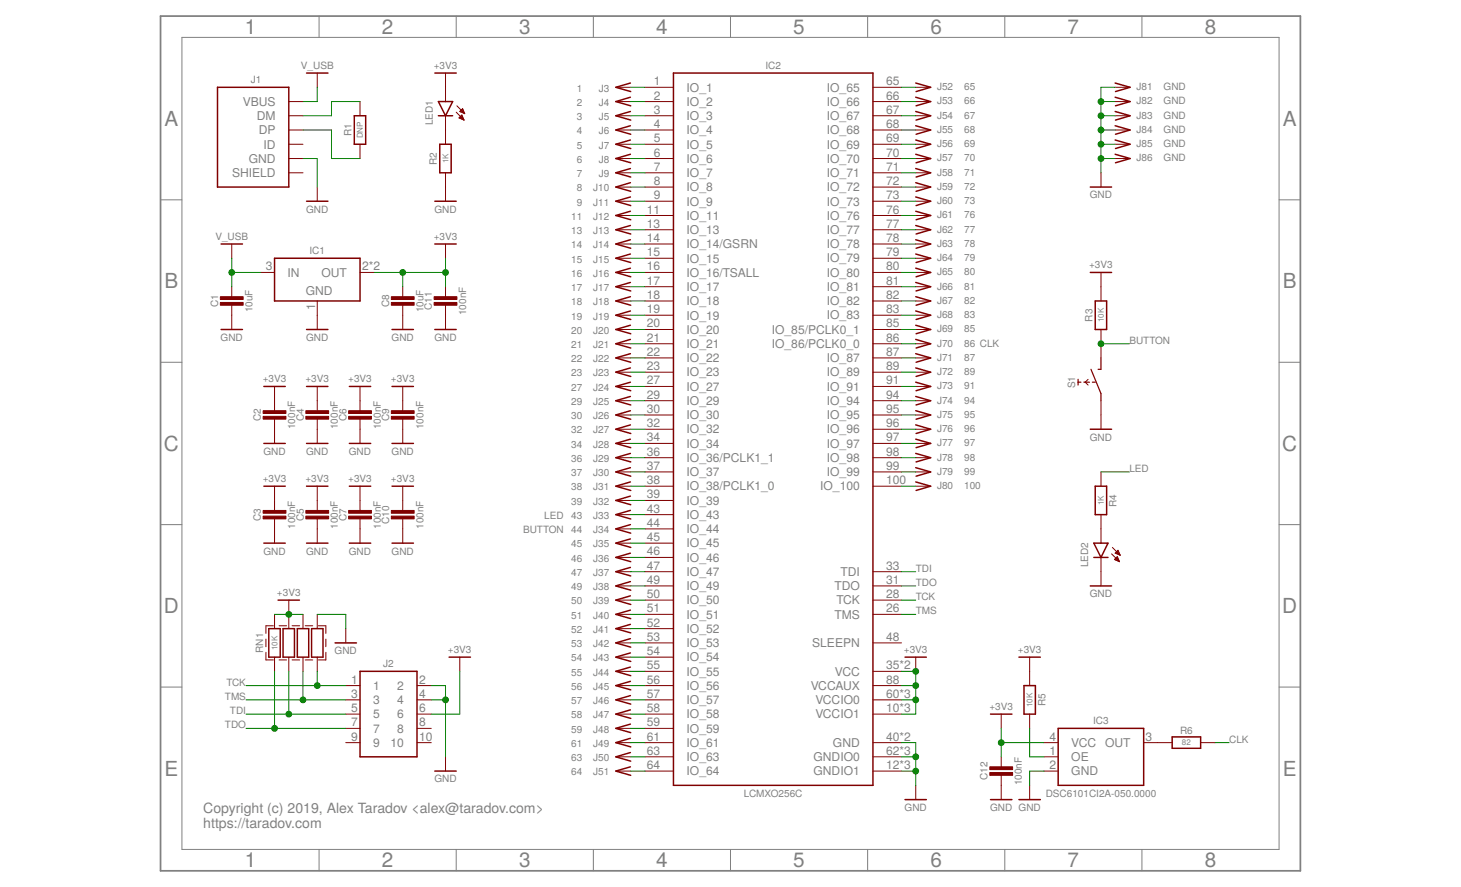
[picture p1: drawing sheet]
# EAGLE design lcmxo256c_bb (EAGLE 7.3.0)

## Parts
C1  10uF  C-0805  [SMD0805]
C2  100nF  C-0603  [SMD0603]
C3  100nF  C-0603  [SMD0603]
C4  100nF  C-0603  [SMD0603]
C5  100nF  C-0603  [SMD0603]
C6  100nF  C-0603  [SMD0603]
C7  100nF  C-0603  [SMD0603]
C8  10uF  C-0805  [SMD0805]
C9  100nF  C-0603  [SMD0603]
C10  100nF  C-0603  [SMD0603]
C11  100nF  C-0603  [SMD0603]
C12  100nF  C-0603  [SMD0603]
IC1  LM1117-SOT223  [SOT223]
IC2  LCMXO256C  LCMXO256C-100  [TQFP-100-0.5MM]
IC3  DSC6101CI2A-050.0000  OSC_EN-CDFN4  [CDFN4]
J1  USB-B-MICRO-SMT  [USB-B-MICRO-SMT-SHELL-TH]
J2  HEADER-5X2-TH-1.27  [HEADER-5X2-1.27MM]
J3  1  CONN-SINGLE-TH  [PIN-TH]
J4  2  CONN-SINGLE-TH  [PIN-TH]
J5  3  CONN-SINGLE-TH  [PIN-TH]
J6  4  CONN-SINGLE-TH  [PIN-TH]
J7  5  CONN-SINGLE-TH  [PIN-TH]
J8  6  CONN-SINGLE-TH  [PIN-TH]
J9  7  CONN-SINGLE-TH  [PIN-TH]
J10  8  CONN-SINGLE-TH  [PIN-TH]
J11  9  CONN-SINGLE-TH  [PIN-TH]
J12  11  CONN-SINGLE-TH  [PIN-TH]
J13  13  CONN-SINGLE-TH  [PIN-TH]
J14  14  CONN-SINGLE-TH  [PIN-TH]
J15  15  CONN-SINGLE-TH  [PIN-TH]
J16  16  CONN-SINGLE-TH  [PIN-TH]
J17  17  CONN-SINGLE-TH  [PIN-TH]
J18  18  CONN-SINGLE-TH  [PIN-TH]
J19  19  CONN-SINGLE-TH  [PIN-TH]
J20  20  CONN-SINGLE-TH  [PIN-TH]
J21  21  CONN-SINGLE-TH  [PIN-TH]
J22  22  CONN-SINGLE-TH  [PIN-TH]
J23  23  CONN-SINGLE-TH  [PIN-TH]
J24  27  CONN-SINGLE-TH  [PIN-TH]
J25  29  CONN-SINGLE-TH  [PIN-TH]
J26  30  CONN-SINGLE-TH  [PIN-TH]
J27  32  CONN-SINGLE-TH  [PIN-TH]
J28  34  CONN-SINGLE-TH  [PIN-TH]
J29  36  CONN-SINGLE-TH  [PIN-TH]
J30  37  CONN-SINGLE-TH  [PIN-TH]
J31  38  CONN-SINGLE-TH  [PIN-TH]
J32  39  CONN-SINGLE-TH  [PIN-TH]
J33  43  CONN-SINGLE-TH  [PIN-TH]
J34  44  CONN-SINGLE-TH  [PIN-TH]
J35  45  CONN-SINGLE-TH  [PIN-TH]
J36  46  CONN-SINGLE-TH  [PIN-TH]
J37  47  CONN-SINGLE-TH  [PIN-TH]
J38  49  CONN-SINGLE-TH  [PIN-TH]
J39  50  CONN-SINGLE-TH  [PIN-TH]
J40  51  CONN-SINGLE-TH  [PIN-TH]
J41  52  CONN-SINGLE-TH  [PIN-TH]
J42  53  CONN-SINGLE-TH  [PIN-TH]
J43  54  CONN-SINGLE-TH  [PIN-TH]
J44  55  CONN-SINGLE-TH  [PIN-TH]
J45  56  CONN-SINGLE-TH  [PIN-TH]
J46  57  CONN-SINGLE-TH  [PIN-TH]
J47  58  CONN-SINGLE-TH  [PIN-TH]
J48  59  CONN-SINGLE-TH  [PIN-TH]
J49  61  CONN-SINGLE-TH  [PIN-TH]
J50  63  CONN-SINGLE-TH  [PIN-TH]
J51  64  CONN-SINGLE-TH  [PIN-TH]
J52  65  CONN-SINGLE-TH  [PIN-TH]
J53  66  CONN-SINGLE-TH  [PIN-TH]
J54  67  CONN-SINGLE-TH  [PIN-TH]
J55  68  CONN-SINGLE-TH  [PIN-TH]
J56  69  CONN-SINGLE-TH  [PIN-TH]
J57  70  CONN-SINGLE-TH  [PIN-TH]
J58  71  CONN-SINGLE-TH  [PIN-TH]
J59  72  CONN-SINGLE-TH  [PIN-TH]
J60  73  CONN-SINGLE-TH  [PIN-TH]
J61  76  CONN-SINGLE-TH  [PIN-TH]
J62  77  CONN-SINGLE-TH  [PIN-TH]
J63  78  CONN-SINGLE-TH  [PIN-TH]
J64  79  CONN-SINGLE-TH  [PIN-TH]
J65  80  CONN-SINGLE-TH  [PIN-TH]
J66  81  CONN-SINGLE-TH  [PIN-TH]
J67  82  CONN-SINGLE-TH  [PIN-TH]
J68  83  CONN-SINGLE-TH  [PIN-TH]
J69  85  CONN-SINGLE-TH  [PIN-TH]
J70  86  CONN-SINGLE-TH  [PIN-TH]
J71  87  CONN-SINGLE-TH  [PIN-TH]
J72  89  CONN-SINGLE-TH  [PIN-TH]
J73  91  CONN-SINGLE-TH  [PIN-TH]
J74  94  CONN-SINGLE-TH  [PIN-TH]
J75  95  CONN-SINGLE-TH  [PIN-TH]
J76  96  CONN-SINGLE-TH  [PIN-TH]
J77  97  CONN-SINGLE-TH  [PIN-TH]
J78  98  CONN-SINGLE-TH  [PIN-TH]
J79  99  CONN-SINGLE-TH  [PIN-TH]
J80  100  CONN-SINGLE-TH  [PIN-TH]
J81  GND  CONN-SINGLE-TH  [PIN-TH]
J82  GND  CONN-SINGLE-TH  [PIN-TH]
J83  GND  CONN-SINGLE-TH  [PIN-TH]
J84  GND  CONN-SINGLE-TH  [PIN-TH]
J85  GND  CONN-SINGLE-TH  [PIN-TH]
J86  GND  CONN-SINGLE-TH  [PIN-TH]
LED1  LED_SMDLED_0603  [SMD0603]
LED2  LED_SMDLED_0603  [SMD0603]
R1  DNP  R-0603  [SMD0603]
R2  1K  R-0603  [SMD0603]
R3  10K  R-0603  [SMD0603]
R4  1K  R-0603  [SMD0603]
R5  10K  R-0603  [SMD0603]
R6  82  R-0603  [SMD0603]
RN1  10K  RN-4-0603-X4  [SMD0603-X4]
S1  TACT_SWITCH_6MM-SMD-HALF  [TACT-SMD-6MM-HALF]

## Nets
+3V3: C2.2 C3.2 C4.2 C5.2 C6.2 C7.2 C8.2 C9.2 C10.2 C11.2 C12.2 IC1.2(OUT) IC1.4(OUT) IC2.10(VCCIO1) IC2.24(VCCIO1) IC2.35(VCC) IC2.41(VCCIO1) IC2.60(VCCIO0) IC2.74(VCCIO0) IC2.88(VCCAUX) IC2.90(VCC) IC2.92(VCCIO0) IC3.4(VCC) J2.6 LED1.1(A) R3.2 R5.1 RN1.6 RN1.7 RN1.8
BUTTON: IC2.44(IO_44) J34.1 R3.1 S1.2
CLK: IC2.86(IO_86/PCLK0_0) J70.1 R6.2
GND: C1.1 C2.1 C3.1 C4.1 C5.1 C6.1 C7.1 C8.1 C9.1 C10.1 C11.1 C12.1 IC1.1(GND) IC2.12(GNDIO1) IC2.25(GNDIO1) IC2.40(GND) IC2.42(GNDIO1) IC2.62(GNDIO0) IC2.75(GNDIO0) IC2.84(GND) IC2.93(GNDIO0) IC3.2(GND) J1.5(GND) J2.2 J2.4 J81.1 J82.1 J83.1 J84.1 J85.1 J86.1 LED2.2(C) R2.1 RN1.5 S1.1
LED: IC2.43(IO_43) J33.1 R4.1
N$1: IC2.1(IO_1) J3.1
N$2: IC2.2(IO_2) J4.1
N$3: IC2.3(IO_3) J5.1
N$4: J1.2(DM) R1.2
N$5: IC2.4(IO_4) J6.1
N$6: J1.3(DP) R1.1
N$7: IC2.5(IO_5) J7.1
N$9: IC2.6(IO_6) J8.1
N$10: IC2.7(IO_7) J9.1
N$12: IC2.8(IO_8) J10.1
N$13: IC2.9(IO_9) J11.1
N$14: IC2.11(IO_11) J12.1
N$15: IC2.13(IO_13) J13.1
N$16: IC2.14(IO_14/GSRN) J14.1
N$17: IC2.15(IO_15) J15.1
N$18: IC2.16(IO_16/TSALL) J16.1
N$19: IC2.17(IO_17) J17.1
N$20: IC2.18(IO_18) J18.1
N$21: IC2.19(IO_19) J19.1
N$22: IC2.20(IO_20) J20.1
N$23: IC2.21(IO_21) J21.1
N$24: IC2.22(IO_22) J22.1
N$25: IC2.23(IO_23) J23.1
N$26: IC2.27(IO_27) J24.1
N$27: IC2.29(IO_29) J25.1
N$28: IC2.30(IO_30) J26.1
N$29: IC2.32(IO_32) J27.1
N$30: IC2.34(IO_34) J28.1
N$31: IC2.36(IO_36/PCLK1_1) J29.1
N$32: IC2.37(IO_37) J30.1
N$33: IC2.38(IO_38/PCLK1_0) J31.1
N$34: IC2.39(IO_39) J32.1
N$35: IC3.3(OUT) R6.1
N$36: IC3.1(OE) R5.2
N$37: IC2.45(IO_45) J35.1
N$38: IC2.46(IO_46) J36.1
N$39: IC2.47(IO_47) J37.1
N$40: IC2.49(IO_49) J38.1
N$41: IC2.50(IO_50) J39.1
N$42: IC2.51(IO_51) J40.1
N$43: IC2.52(IO_52) J41.1
N$44: IC2.53(IO_53) J42.1
N$45: IC2.54(IO_54) J43.1
N$46: IC2.55(IO_55) J44.1
N$47: IC2.56(IO_56) J45.1
N$48: IC2.57(IO_57) J46.1
N$49: IC2.58(IO_58) J47.1
N$50: IC2.59(IO_59) J48.1
N$51: IC2.67(IO_67) J54.1
N$52: IC2.61(IO_61) J49.1
N$53: IC2.68(IO_68) J55.1
N$54: LED2.1(A) R4.2
N$55: IC2.63(IO_63) J50.1
N$56: IC2.64(IO_64) J51.1
N$57: IC2.65(IO_65) J52.1
N$58: IC2.66(IO_66) J53.1
N$59: IC2.69(IO_69) J56.1
N$60: IC2.70(IO_70) J57.1
N$61: IC2.71(IO_71) J58.1
N$62: IC2.72(IO_72) J59.1
N$63: IC2.73(IO_73) J60.1
N$64: IC2.76(IO_76) J61.1
N$65: IC2.77(IO_77) J62.1
N$66: IC2.78(IO_78) J63.1
N$67: IC2.79(IO_79) J64.1
N$68: IC2.80(IO_80) J65.1
N$69: IC2.81(IO_81) J66.1
N$70: IC2.82(IO_82) J67.1
N$71: IC2.83(IO_83) J68.1
N$72: IC2.85(IO_85/PCLK0_1) J69.1
N$74: IC2.87(IO_87) J71.1
N$75: IC2.89(IO_89) J72.1
N$76: IC2.91(IO_91) J73.1
N$77: IC2.94(IO_94) J74.1
N$78: IC2.95(IO_95) J75.1
N$79: IC2.96(IO_96) J76.1
N$80: IC2.97(IO_97) J77.1
N$81: IC2.98(IO_98) J78.1
N$82: IC2.99(IO_99) J79.1
N$83: IC2.100(IO_100) J80.1
N$84: LED1.2(C) R2.2
TCK: IC2.28(TCK) J2.1 RN1.4
TDI: IC2.33(TDI) J2.5 RN1.2
TDO: IC2.31(TDO) J2.7 RN1.1
TMS: IC2.26(TMS) J2.3 RN1.3
V_USB: C1.2 IC1.3(IN) J1.1(VBUS)
Unconnected: IC2.48(SLEEPN) J1.4(ID) J1.M1(SHIELD) J1.M2(SHIELD) J1.M3(SHIELD) J1.M4(SHIELD) J2.8 J2.9 J2.10

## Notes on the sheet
- Copyright (c) 2019, Alex Taradov <alex@taradov.com>
  https://taradov.com
